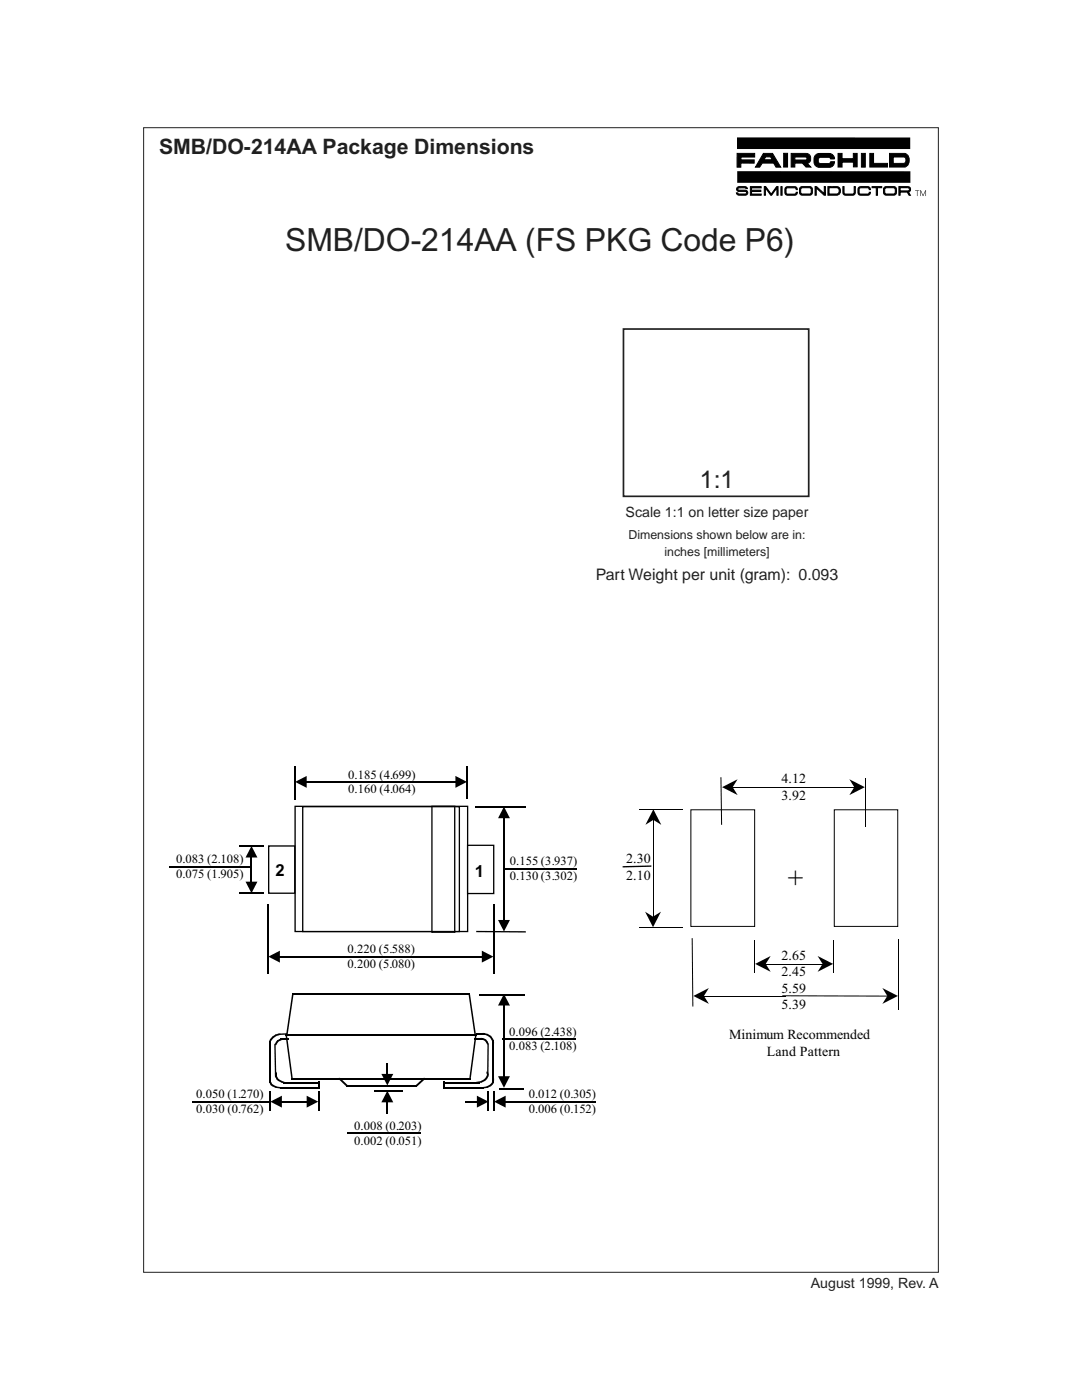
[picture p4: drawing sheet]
<svg xmlns="http://www.w3.org/2000/svg" width="216mm" height="279mm" viewBox="0 0 216 279" stroke-linecap="round" stroke-linejoin="round" font-family="sans-serif">
<path d="M28.7 25.5h158.5v228.4h-158.5z" fill="none" stroke="#231f20" stroke-width=".2"/>
<path d="M147.1 27.4h34.5v2.3h-34.5zM147.1 34.2h34.6v2.3h-34.6zM182.6 38h.8l-.3 .1v1h-.1v-1zM183.6 38h.2l.4 1 .4-1h.2v1.1h-.1v-1l-.5 1-.5-1v1h-.1zM95 185.8h9.9v.3l-9.9-.1z" fill="#000"/>
<g fill="#000" stroke="#000" stroke-width=".2">
<path d="M147 37.5l.5-.3 1.4 .1 .2 .3-.6-.1h-1l-.3 .2 .3 .3h1.2a.5 .5 0 0 1 .5 .5 .5 .5 0 0 1-.5 .5l-1.5-.1-.3-.4h.3l.3 .2h1.2l.3-.2-.3-.3h-1.2a.46 .46 0 0 1-.5-.2 .46 .46 0 0 1 0-.5zM147.1 30.6h3.5v.7h-2.8v.6h2.7v.7l-2.7-.1v.9h-.7zM149.7 37.2h2.2v.3h-1.9v.5h1.8v.2h-1.8v.5h1.9v.3h-2.2zM152.5 37.2h.3l1.1 1.5 1.1-1.5h.3v1.8h-.3v-1.5l-1 1.5h-.2l-1.1-1.5v1.5h-.2zM155.8 37.2h.3v1.8h-.3zM156.4 30.6h.7v2.7h-.7zM156.9 37.3l1.7-.1 .4 .3 .1 .3h-.2l-.1-.2-.2-.1h-1.6l-.2 .3v.6l.2 .3h1.6l.3-.3h.2l-.1 .3-.4 .3-1.7-.1a1.16 1.16 0 0 1 0-1.6zM162.6 37.2h.3l1.6 1.5v-1.5h.2v1.8h-.3l-1.5-1.5v1.5h-.3zM162.9 30.8l.6-.2h2a1.1 1.1 0 0 1 1 1.1h-.7l-.5-.3-1.8 .1a.69 .69 0 0 0 .2 1.1h1.6l.5-.3h.7a1.06 1.06 0 0 1-1 1.1h-2a1.45 1.45 0 0 1-1.2-1.1 1.45 1.45 0 0 1 .6-1.5zM167.2 30.6h.8v1.1h2.3v-1.1h.7v2.7h-.7v-.9h-2.3v.9h-.8zM168.2 37.2h.2v1.2l.3 .3h1.6l.1-.3v-1.2h.3l-.1 1.5-.4 .3-1.8-.1-.2-.5zM171.9 30.6h.8v2.8h-.8z"/>
<path d="M171.5 37.3l1.7-.1 .4 .3 .1 .3h-.3v-.2l-.3-.1h-1.5l-.2 .3v.6l.2 .3h1.5l.3-.3h.3l-.1 .3-.4 .3-1.7-.1a1.16 1.16 0 0 1 0-1.6zM173.6 30.6h.7v2h2.8v.7h-3.5zM174 37.2h1.9v.3h-.8v1.5h-.2v-1.5h-.9z"/>
<path d="M152.3 30.6l-1.6 2.8h.9l.5-.8h2.3l.4 .8h1l-1.6-2.8zM152.8 31.3h1l.3 .6h-1.7z"/>
<path d="M157.9 30.6v2.7h.7v-.7h1.5l.7 .7h1l-.7-.7a1.01 1.01 0 0 0 .7-1.1 1.01 1.01 0 0 0-.9-.9zM158.6 31.3h2.1a.3 .3 0 0 1 .3 .3 .3 .3 0 0 1-.3 .3h-2.1z"/>
<path d="M159.8 37.3a1.16 1.16 0 0 0 0 1.6h2.1a1.16 1.16 0 0 0 0-1.6zM159.9 37.5h1.8a.93 .93 0 0 1 .1 1l-.3 .2h-1.6a.93 .93 0 0 1-.1-1.1z"/>
<path d="M165.2 37.2v1.8h1.8a.87 .87 0 0 0 .7-1 .87 .87 0 0 0-1-.8zM165.4 37.5h1.6a.66 .66 0 0 1 .5 .6 .66 .66 0 0 1-.5 .6h-1.6z"/>
<path d="M176.6 37.3a1.16 1.16 0 0 0 0 1.6h2a1.16 1.16 0 0 0 0-1.6zM176.7 37.5h1.8a.93 .93 0 0 1 .1 1l-.3 .2h-1.6a.93 .93 0 0 1-.1-1.1z"/>
<path d="M177.5 30.6v2.7h3.1a1.51 1.51 0 0 0 .8-1.3 1.51 1.51 0 0 0-.8-1.4zM178.2 31.3l2.3 .1a.79 .79 0 0 1-.1 1.2h-2.2z"/>
<path d="M179.4 37.2v1.8h.2v-.7h1.4l.4 .7h.3l-.4-.7h.1a.61 .61 0 0 0 .2-.9l-.6-.2zM179.6 37.5h1.6l.3 .3-.4 .3h-1.5z"/>
</g>
<path d="M124.4 65.7h37v33.3h-37z" fill="none" stroke="#231f20" stroke-width=".34"/>
<path d="M94.8 161h10M100.6 163.1v20.7M53.5 180.4v13.9M55.7 190.9h40.6M98.5 180.4v13.9" fill="none" stroke="#000" stroke-width=".26"/>
<path d="M100.6 161l1.1 2.3h-2.3zM53.5 190.9l2.4-1.2v2.4zM96.1 189.7l2.4 1.2-2.4 1.2zM99.4 183.6h2.3l-1.1 2.3z" fill="#000"/>
<path d="M58.4 198.4h35.2l1.2 8.1h-37.6z" fill-rule="evenodd" fill="#fff"/>
<path d="M58.3 198.3h.3v.3l-1.2 8.1h-.3zM93.5 198.3h.3l1.2 8.4h-.3z" fill="#000"/>
<path d="M58.3 198.4h35.5M57.1 206.5h37.9" fill="none" stroke="#000" stroke-width=".26"/>
<path d="M57.1 206.5h37.9l-1.2 8.9h-35.5z" fill-rule="evenodd" fill="#fff"/>
<g fill="#000">
<path d="M53.7 215.2h.2v.5h-.2zM53.7 215.4h.2l.1 .6h-.3zM53.7 207.7h.3l-.1 .6h-.2zM53.7 215h.3l-.1 .5h-.2zM53.7 215.8h.3l.1 .5h-.2zM53.9 207.4h.2l-.1 .6h-.3zM53.9 216h.2l.2 .6h-.3zM54 216.3l.5 .2v.3l-.5-.2zM54.3 216.5l.9 .3v.3l-.9-.3zM54.3 206.9h.3v.2l-.5 .6h-.2v-.3zM54.7 208.3h.3l.1 6.7h-.2zM54.9 214.1h.2v.5h-.2z"/>
<path d="M54.9 214.3h.2l.1 .6h-.3zM54.3 206.9l.6-.4h.3v.2l-.6 .4h-.3zM54.9 213.9h.3l-.1 .5h-.2zM54.9 214.7h.3l.1 .5h-.2zM54.9 216.8l1.2 .2v.2l-1.2-.1zM55.1 207.9h.2v.3l-.2 .4h-.2zM55.1 214.9h.2l.2 .5h-.3zM55.2 215.2h.3l.2 .2v.3h-.2l-.3-.3zM54.9 206.5l.7-.2v.3l-.7 .1zM55.3 207.6h.3v.3l-.3 .3h-.2v-.3zM55.5 215.4l.9 .4v.2l-.9-.3zM55.3 206.3h.7v.2l-.7 .1z"/>
<path d="M55.3 207.6l.7-.2v.3l-.4 .2h-.3zM55.9 207.3h1.7v.2h-1.7zM55.7 207.4l.7-.1v.2l-.7 .2zM56.1 215.8l.7 .1v.3l-.7-.2zM56.5 215.9h.7v.3h-.7zM57 206.3h.2l1.2 9.2h-.2zM55.5 206.3l1.8-.1v.3h-1.8zM63.5 215.8h.3v1.5h-.3zM67.6 215.1h.3l1.5 1.5v.2h-.3l-1.5-1.4zM83 216.6l1.5-1.5h.3v.3l-1.6 1.4h-.2zM88.5 215.8h.3v1.5h-.3zM94.7 207.1h1.7v.3h-1.7z"/>
<path d="M94.8 206.3h.3v.3l-1.2 8.9h-.3zM95 206.1h1.7v.3h-1.7zM95.9 207.1l.7 .2v.2l-.7-.1zM95 215.9l1.1-.1v.2l-1.1 .2zM96.3 206.1l1 .2v.3l-1-.2zM96.3 207.3l.7 .2v.2l-.7-.2zM95.9 215.8l.9-.4v.3l-.7 .3h-.2zM96.7 207.5h.3l.3 .3v.3h-.3l-.3-.4zM96.5 215.4l.3-.2h.3v.2l-.3 .3h-.3zM97 207.8h.3l.2 .7h-.3zM97 214.9h.3v.3l-.2 .2h-.3zM97.1 206.3h.2l.7 .4v.3h-.3l-.6-.4z"/>
<path d="M97.1 213.9h.2l.1 .4h-.3zM96.2 217l1.1-.2v.3l-1.1 .1zM97.1 214.1h.3l.1 .5h-.3zM97.1 214.7h.3v.2l-.1 .3h-.3zM97.2 214.3h.3l-.1 .6h-.3zM97.3 208.3h.2v6.6h-.3zM97.7 206.7h.3l.4 .6v.3h-.3l-.4-.6zM97.1 216.8l.9-.3v.3l-.7 .3h-.2zM98 216.2h.3v.3l-.3 .3h-.3v-.3zM98.1 207.3h.3l.1 .6h-.2zM98.2 216h.3v.2l-.2 .3h-.3zM98.3 207.7h.2l.1 .6h-.3z"/>
<path d="M98.3 214.9h.2l.1 .5h-.3zM98.3 215.7h.2v.5h-.3zM98.3 215.2h.3v.4h-.3zM98.3 215.4h.3l-.1 .6h-.2z"/>
</g>
<path d="M53.8 207.8v8.4M55.9 217.2h7.8M56.6 216h7.2M57 206.5h38.1M58.2 215.4h35.7M67.9 215.3h16.6M69 216.7h14.2M88.5 216h7.2M88.6 217.2h7.9M98.5 207.7v8.5" fill="none" stroke="#000" stroke-width=".26"/>
<path d="M59 161.1h34.2v24.7h-34.2z" fill="#fff"/>
<path d="M58.9 160.9h34.4v25h-34.4z" fill="none" stroke="#000" stroke-width=".26"/>
<path d="M60.5 161.1h31v24.7h-31z" fill="#fff"/>
<path d="M60.4 161h31.3v24.9h-31.3z" fill="none" stroke="#000" stroke-width=".26"/>
<path d="M53.7 169h5v9.1h-5z" fill="#fff"/>
<path d="M53.6 168.8h5.2v9.5h-5.2z" fill="none" stroke="#000" stroke-width=".26"/>
<path d="M93.4 168.8h5v9.4h-5z" fill="#fff"/>
<g fill="none" stroke="#000" stroke-width=".26">
<path d="M59 152.9v6.6M61 156h30.1M93.2 153v6.5M33.8 173h16.2M47.7 168.8h4.9M47.7 178.2h4.9M50.2 170.9v5.2M86.2 160.9h4.5v25.1h-4.5zM93.3 168.7h5.2v9.6h-5.2zM100.4 173.4h14.6M95.6 198.5h9M38.4 219.9h15.3"/>
<path d="M53.9 217.8v4M56.1 219.9h5.3M63.6 217.8v4M74.7 217.7h5.6M77.3 212.1v2.4M77.3 219.8v2.6M92.8 219.9h2.6M97.5 217.8v4M98.6 217.8v4M99.6 217.3h5M100.3 207.4h14.6M100.6 200.5v14.5"/>
<path d="M100.7 219.9h18.1M69.4 226.2h14.6"/>
</g>
<g fill="#000">
<path d="M58.9 156l2.3-1.1v2.3zM90.9 154.9l2.3 1.1-2.3 1.2zM49 176h2.4l-1.2 2.3zM50.2 168.8l1.2 2.3h-2.4zM53.9 219.9l2.3-1.2v2.3zM76.1 214.3h2.4l-1.2 2.3zM77.3 217.7l1.2 2.3h-2.4zM99.4 214.8h2.3l-1.1 2.3zM98.6 219.9l2.3-1.2v2.3zM100.6 198.4l1.1 2.3h-2.3zM61.2 218.7l2.3 1.2-2.3 1.1zM95.2 218.7l2.3 1.2-2.3 1.1z"/>
<path d="M144.1 157.1l3.1-1.6-1 1.6 1 1.6z" fill-rule="evenodd"/>
<path d="M169.5 155.5l3.1 1.6-3.1 1.6 1-1.6z" fill-rule="evenodd"/>
<path d="M130.4 161.5l1.6 3.1-1.6-1-1.6 1z" fill-rule="evenodd"/>
<path d="M128.7 182l1.6 .9 1.6-.9-1.6 3z" fill-rule="evenodd"/>
<path d="M138.3 198.8l3.1-1.6-.9 1.6 .9 1.5z" fill-rule="evenodd"/>
<path d="M150.7 192.4l3.1-1.6-1 1.6 1 1.6z" fill-rule="evenodd"/>
<path d="M163.1 190.8l3.1 1.6-3.1 1.6 1-1.6z" fill-rule="evenodd"/>
<path d="M176.1 197.2l3.1 1.6-3.1 1.5 1-1.5z" fill-rule="evenodd"/>
</g>
<g fill="none" stroke="#000" stroke-width=".2">
<path d="M146.1 157.1h24.6M172.7 155.3v9.8M127.5 161.6h8.7M130.3 175.3v7.8M130.4 163.5v12M137.9 161.6h12.7v23.3h-12.7zM166.5 161.6h12.6v23.3h-12.6zM127.5 185.1h8.7M140.3 198.8h16.4M150.6 187.6v6.5M152.7 192.4h11.6M166.3 187.6v6.5"/>
<path d="M179.3 187.6v13.9"/>
</g>
<path d="M143.8 155.1h.2l.1 9.5h-.2zM124.2 172.9l5.8-.2v.3l-5.8 .1zM138 187.2h.2l.1 13.7h-.1zM156.1 198.6l21.2 .1v.2l-21.2-.1z" fill="#000"/>
<text font-size="6.3" fill="#231f20" x="56.9" y="50">SMB/DO-214AA (FS PKG Code P6)</text>
<text font-size="5.5" x="157.2" y="177">+</text>
<text font-size="4.9" fill="#231f20" x="139.7" y="97.3">1:1</text>
<text font-size="4.2" fill="#231f20" x="31.7" y="30.8">SMB/DO-214AA Package Dimensions</text>
<g font-size="3.3">
<text x="55" y="174.8">2</text>
<text x="94.8" y="175.1">1</text>
</g>
<text font-size="3.2" fill="#231f20" x="118.9" y="115.8">Part Weight per unit (gram): 0.093</text>
<g font-size="2.8" fill="#231f20">
<text x="124.8" y="103.1">Scale 1:1 on letter size paper</text>
<text x="161.8" y="257">August 1999, Rev. A</text>
</g>
<g font-size="2.8">
<text x="156" y="156.3">4.12</text>
<text x="156" y="159.6">3.92</text>
<text x="125" y="172.3">2.30</text>
<text x="125" y="175.6">2.10</text>
<text x="156" y="191.5">2.65</text>
<text x="156" y="194.8">2.45</text>
<text x="156" y="198.1">5.59</text>
<text x="156" y="201.4">5.39</text>
<text x="145.5" y="207.4">Minimum Recommended</text>
<text x="153" y="210.7">Land Pattern</text>
</g>
<g font-size="2.5" fill="#231f20">
<text x="125.4" y="107.7">Dimensions shown below are in:</text>
<text x="132.6" y="110.9">inches [millimeters]</text>
</g>
<g font-size="2.5">
<text x="69.5" y="155.4">0.185 (4.699)</text>
<text x="69.5" y="158.3">0.160 (4.064)</text>
<text x="35.1" y="172.2">0.083 (2.108)</text>
<text x="101.7" y="172.7">0.155 (3.937)</text>
<text x="35.1" y="175.2">0.075 (1.905)</text>
<text x="101.7" y="175.7">0.130 (3.302)</text>
<text x="69.4" y="190.2">0.220 (5.588)</text>
<text x="69.4" y="193.1">0.200 (5.080)</text>
<text x="101.6" y="206.7">0.096 (2.438)</text>
<text x="101.6" y="209.6">0.083 (2.108)</text>
<text x="39.2" y="219.2">0.050 (1.270)</text>
<text x="105.5" y="219.1">0.012 (0.305)</text>
<text x="39.2" y="222.2">0.030 (0.762)</text>
<text x="70.7" y="225.5">0.008 (0.203)</text>
<text x="105.5" y="222">0.006 (0.152)</text>
<text x="70.7" y="228.4">0.002 (0.051)</text>
</g>
</svg>
